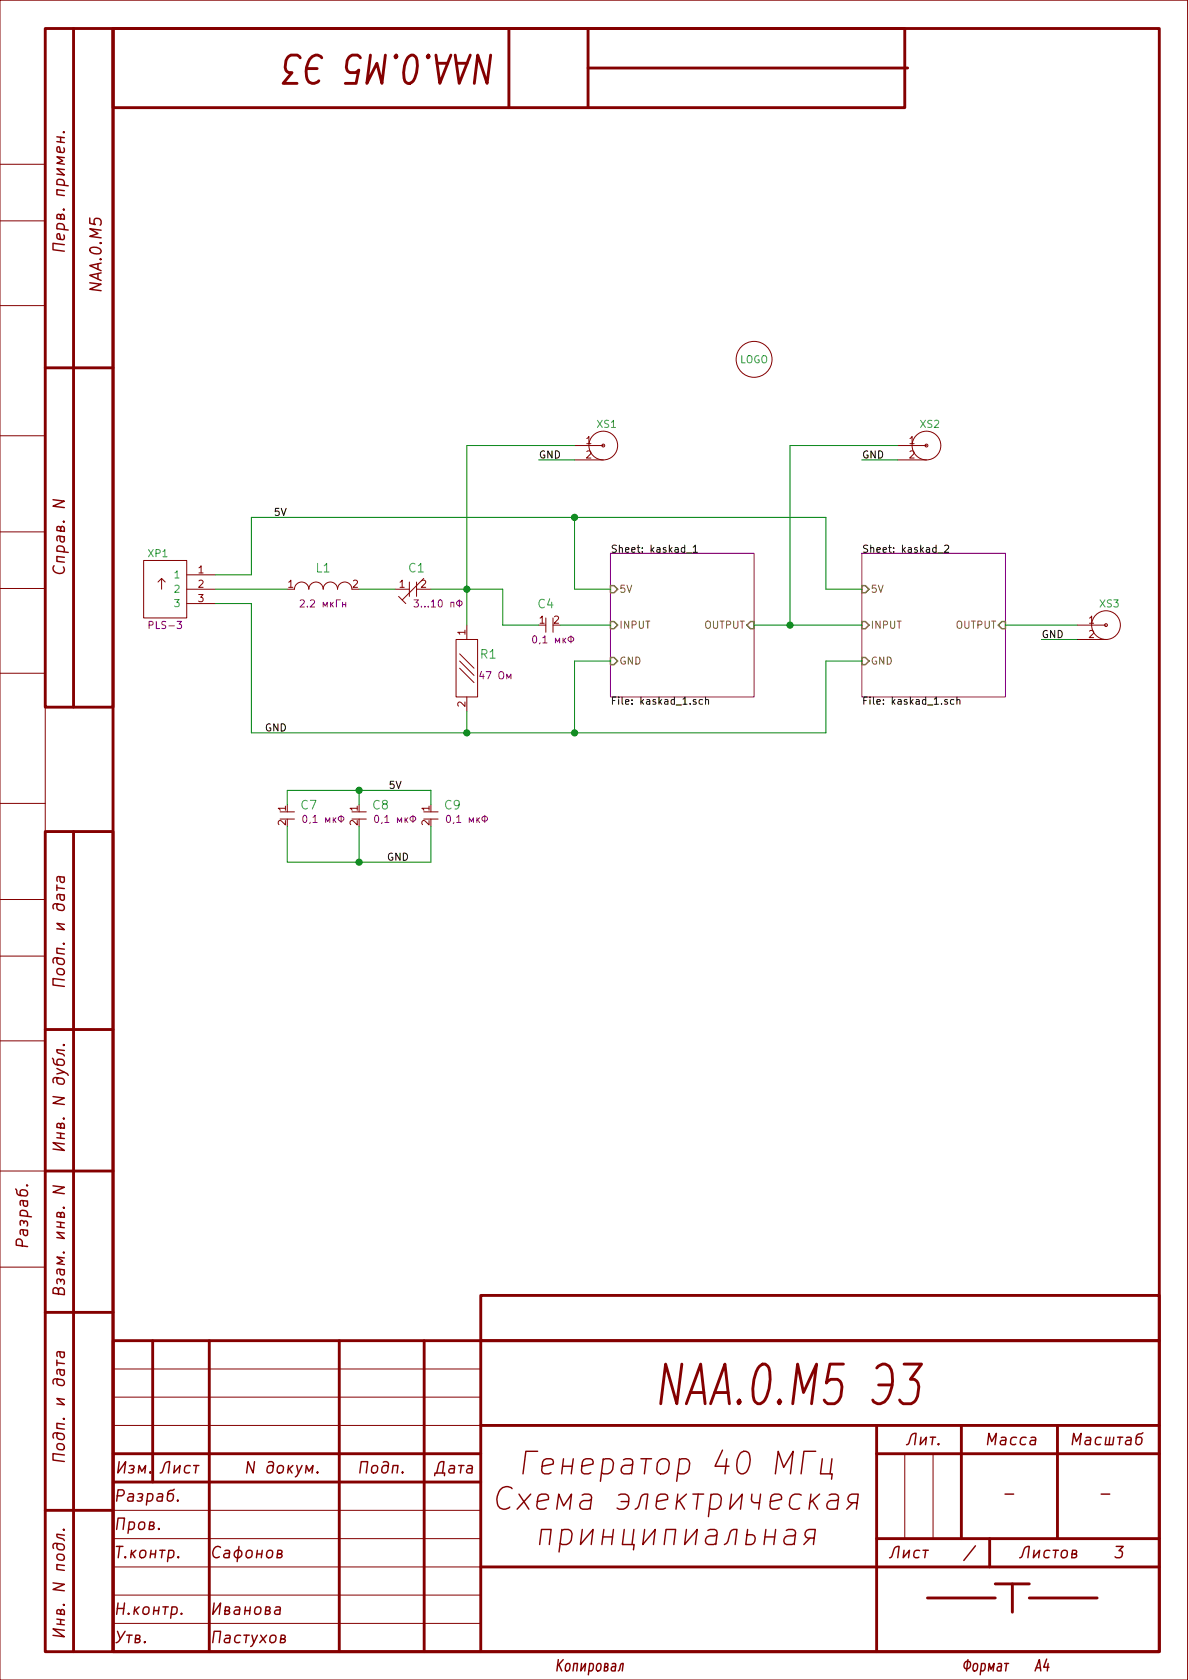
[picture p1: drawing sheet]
EESchema Schematic File Version 4
LIBS:naa-cache
EELAYER 30 0
EELAYER END
$Descr A4 8268 11693 portrait
encoding utf-8
Sheet 1 3
Title "Генератор 40 МГц"
Date ""
Rev ""
Comp ""
Comment1 "NAA.0.M5 "
Comment2 ""
Comment3 ""
Comment4 ""
$EndDescr
$Comp
L MOTOR_2020_import:Чип-индуктивность_2,2_мкГн±10% L1
U 1 1
P 2450 4100
F 0 "L1" H 2250 4250 60  0000 C CNN
F 1 "Чип-индуктивность_2,2_мкГн±10%" H 2150 4550 60  0001 C CNN
F 2 "N_RLC:Чип-индуктивность_SMD_0805" H 2025 4675 60  0001 C CNN
F 3 "" H 2450 4100 60  0001 C CNN
F 4 "2.2 мкГн" H 2250 4000 50  0000 C CNN "INFO"
F 5 "-" H 2225 3900 50  0001 C CNN "TY"
F 6 "https://www.chipdip.ru/product/lqm21nn2r2k" H 2000 4400 50  0001 C CNN "LINK"
	1    2450 4100
	1    0    0    -1  
$EndComp
$Comp
L MOTOR_2020_import:Конденсатор_подстроечный_TZC3R100A110 C1
U 1 1
P 2850 4100
F 0 "C1" H 2900 4250 60  0000 C CNN
F 1 "Конденсатор_подстроечный_TZC3R100A110" H 2850 3750 60  0001 C CNN
F 2 "N_RLC:Конденсатор_подстроечный_TZC3" H 2750 3850 60  0001 C CNN
F 3 "" H 2850 4100 60  0001 C CNN
F 4 "3...10 пФ" H 3050 4000 50  0000 C CNN "INFO"
F 5 "https://www.chipdip.ru/product/tzc3r100a110" H 2725 4350 50  0001 C CNN "LINK"
F 6 "-" H 2850 4100 50  0001 C CNN "TY"
	1    2850 4100
	1    0    0    -1  
$EndComp
$Comp
L MOTOR_2020_import:Резистор_47_Ом±5%_0,1Вт R1
U 1 1
P 3250 4350
F 0 "R1" V 3450 4500 60  0000 C CNN
F 1 "Резистор_47_Ом±5%_0,1Вт" H 3575 4125 60  0001 C CNN
F 2 "MOTOR_RLC:Резистор_SMD_0603-0,075_Вт" H 3100 4025 60  0001 C CNN
F 3 "${MOTOR_2020_LIB}\\documentation\\Р1-12_СП.pdf" H 3550 4350 60  0001 C CNN
F 4 "47 Ом" V 3600 4550 50  0000 C CNN "INFO"
F 5 "https://www.chipdip.ru/product0/38474" H 3500 4600 50  0001 C CNN "LINK"
	1    3250 4350
	0    1    1    0   
$EndComp
Wire Wire Line
	2500 4100 2750 4100
Wire Wire Line
	3000 4100 3250 4100
Wire Wire Line
	3250 4100 3250 4350
$Comp
L MOTOR_2020_import:Вилка_PLS-3 XP1
U 1 1
P 1000 3900
F 0 "XP1" H 1100 3950 50  0000 C CNN
F 1 "Вилка_PLS-3" H 1150 3250 39  0001 C CNN
F 2 "N_X:Вилка_PLS3_вертикальная" H 1250 3375 39  0001 C CNN
F 3 "" H 1000 3900 50  0001 C CNN
F 4 "-" H 1150 2950 39  0001 C CNN "TY"
F 5 "https://www.chipdip.ru/product/pls-10-ds1021-1-10sf112" H 1100 4150 50  0001 C CNN "LINK"
F 6 "PLS-3" H 1150 3450 50  0000 C CNN "INFO"
	1    1000 3900
	1    0    0    -1  
$EndComp
$Sheet
S 4250 3850 1000 1000
U 5ECAE991
F0 "kaskad_1" 50
F1 "kaskad_1.sch" 50
F2 "INPUT" I L 4250 4350 50 
F3 "5V" I L 4250 4100 50 
F4 "GND" I L 4250 4600 50 
F5 "OUTPUT" I R 5250 4350 50 
$EndSheet
Wire Wire Line
	1500 4000 1750 4000
Wire Wire Line
	1500 4200 1750 4200
Text Label 2000 5100 2    50   ~ 0
GND
Text Label 2000 3600 2    50   ~ 0
5V
Wire Wire Line
	3250 5100 3250 4950
Wire Wire Line
	3250 5100 4000 5100
Wire Wire Line
	4000 5100 4000 4600
Wire Wire Line
	4000 4600 4250 4600
Connection ~ 3250 5100
Wire Wire Line
	4000 3600 4000 4100
Wire Wire Line
	4000 4100 4250 4100
$Comp
L MOTOR_2020_import:Конденсатор_16В_0.1_мкФ+-10проц. C4
U 1 1
P 3800 4350
F 0 "C4" H 3800 4500 60  0000 C CNN
F 1 "Конденсатор_16В_0.1_мкФ+-10проц." H 3750 4100 60  0001 C CNN
F 2 "MOTOR_RLC:Конденсатор_SMD_К10-83(0603)" H 3700 4200 60  0001 C CNN
F 3 "${MOTOR_2020_LIB}\\documentation\\IMPORT\\murata_smd_ceramic_cap.pdf" H 3800 4350 60  0001 C CNN
F 4 "0,1 мкФ" H 3850 4250 50  0000 C CNN "INFO"
F 5 "https://www.chipdip.ru/product0/9000591947" H 3675 4600 50  0001 C CNN "LINK"
	1    3800 4350
	1    0    0    -1  
$EndComp
Wire Wire Line
	3900 4350 4250 4350
Wire Wire Line
	3250 4100 3500 4100
Wire Wire Line
	3500 4100 3500 4350
Wire Wire Line
	3500 4350 3750 4350
Connection ~ 3250 4100
$Comp
L MOTOR_2020_import:Розетка_KLS1-SMA001 XS1
U 1 1
P 4200 3100
F 0 "XS1" H 4250 3250 50  0000 R CNN
F 1 "Розетка_KLS1-SMA001" H 4150 3350 50  0001 C CNN
F 2 "N_X:Розетка_KLS1-SMA001" H 4200 3100 50  0001 C CNN
F 3 "" H 4200 3100 50  0001 C CNN
F 4 "https://www.chipdip.ru/product/kls1-sma001" H 4300 2900 50  0001 C CNN "LINK"
	1    4200 3100
	-1   0    0    -1  
$EndComp
Text Label 3750 3200 0    50   ~ 0
GND
Wire Wire Line
	3750 3200 4000 3200
Wire Wire Line
	4000 3100 3250 3100
Wire Wire Line
	3250 3100 3250 4100
$Sheet
S 6000 3850 1000 1000
U 5ED075B7
F0 "kaskad_2" 50
F1 "kaskad_1.sch" 50
F2 "INPUT" I L 6000 4350 50 
F3 "5V" I L 6000 4100 50 
F4 "GND" I L 6000 4600 50 
F5 "OUTPUT" I R 7000 4350 50 
$EndSheet
Wire Wire Line
	6000 4100 5750 4100
Connection ~ 4000 3600
Wire Wire Line
	4000 5100 5750 5100
Connection ~ 4000 5100
$Comp
L MOTOR_2020_import:Розетка_KLS1-SMA001 XS2
U 1 1
P 6450 3100
F 0 "XS2" H 6500 3250 50  0000 R CNN
F 1 "Розетка_KLS1-SMA001" H 6400 3350 50  0001 C CNN
F 2 "N_X:Розетка_KLS1-SMA001" H 6450 3100 50  0001 C CNN
F 3 "" H 6450 3100 50  0001 C CNN
F 4 "https://www.chipdip.ru/product/kls1-sma001" H 6550 2900 50  0001 C CNN "LINK"
	1    6450 3100
	-1   0    0    -1  
$EndComp
Text Label 6000 3200 0    50   ~ 0
GND
Wire Wire Line
	6000 3200 6250 3200
Wire Wire Line
	6250 3100 5500 3100
Wire Wire Line
	5500 3100 5500 4350
$Comp
L MOTOR_2020_import:Розетка_KLS1-SMA001 XS3
U 1 1
P 7700 4350
F 0 "XS3" H 7750 4500 50  0000 R CNN
F 1 "Розетка_KLS1-SMA001" H 7650 4600 50  0001 C CNN
F 2 "N_X:Розетка_KLS1-SMA001" H 7700 4350 50  0001 C CNN
F 3 "" H 7700 4350 50  0001 C CNN
F 4 "https://www.chipdip.ru/product/kls1-sma001" H 7800 4150 50  0001 C CNN "LINK"
	1    7700 4350
	-1   0    0    -1  
$EndComp
Text Label 7250 4450 0    50   ~ 0
GND
Wire Wire Line
	7250 4450 7500 4450
$Comp
L elements:LOGO D1
U 1 1
P 5250 2500
F 0 "D1" H 5175 2700 50  0001 C CNN
F 1 "LOGO" H 5150 2500 50  0000 L CNN
F 2 "N_ICO:el-nikitos_19x7" H 5250 2500 50  0001 C CNN
F 3 "" H 5250 2500 50  0001 C CNN
F 4 "PCB_element" H 5250 2500 50  0001 C CNN "INFO"
	1    5250 2500
	1    0    0    -1  
$EndComp
Wire Wire Line
	5750 4600 6000 4600
Wire Wire Line
	5250 4350 5500 4350
Wire Wire Line
	7000 4350 7500 4350
Wire Wire Line
	1750 4200 1750 5100
Wire Wire Line
	1750 5100 3250 5100
Wire Wire Line
	1750 3600 4000 3600
Wire Wire Line
	1750 3600 1750 4000
Wire Wire Line
	5750 4100 5750 3600
Wire Wire Line
	5750 3600 4000 3600
Wire Wire Line
	5750 4600 5750 5100
Wire Wire Line
	6000 4350 5500 4350
Connection ~ 5500 4350
Wire Wire Line
	1500 4100 2000 4100
$Comp
L MOTOR_2020_import:Конденсатор_16В_0.1_мкФ+-10проц. C7
U 1 1
P 2000 5650
F 0 "C7" V 1950 5800 60  0000 C CNN
F 1 "Конденсатор_16В_0.1_мкФ+-10проц." H 1950 5400 60  0001 C CNN
F 2 "MOTOR_RLC:Конденсатор_SMD_К10-83(0603)" H 1900 5500 60  0001 C CNN
F 3 "${MOTOR_2020_LIB}\\documentation\\IMPORT\\murata_smd_ceramic_cap.pdf" H 2000 5650 60  0001 C CNN
F 4 "0,1 мкФ" V 2050 5900 50  0000 C CNN "INFO"
F 5 "https://www.chipdip.ru/product0/9000591947" H 1875 5900 50  0001 C CNN "LINK"
	1    2000 5650
	0    1    1    0   
$EndComp
Wire Wire Line
	2000 5600 2000 5500
Wire Wire Line
	2000 5500 2500 5500
$Comp
L MOTOR_2020_import:Конденсатор_16В_0.1_мкФ+-10проц. C8
U 1 1
P 2500 5650
F 0 "C8" V 2450 5800 60  0000 C CNN
F 1 "Конденсатор_16В_0.1_мкФ+-10проц." H 2450 5400 60  0001 C CNN
F 2 "MOTOR_RLC:Конденсатор_SMD_К10-83(0603)" H 2400 5500 60  0001 C CNN
F 3 "${MOTOR_2020_LIB}\\documentation\\IMPORT\\murata_smd_ceramic_cap.pdf" H 2500 5650 60  0001 C CNN
F 4 "0,1 мкФ" V 2550 5900 50  0000 C CNN "INFO"
F 5 "https://www.chipdip.ru/product0/9000591947" H 2375 5900 50  0001 C CNN "LINK"
	1    2500 5650
	0    1    1    0   
$EndComp
$Comp
L MOTOR_2020_import:Конденсатор_16В_0.1_мкФ+-10проц. C9
U 1 1
P 3000 5650
F 0 "C9" V 2950 5800 60  0000 C CNN
F 1 "Конденсатор_16В_0.1_мкФ+-10проц." H 2950 5400 60  0001 C CNN
F 2 "MOTOR_RLC:Конденсатор_SMD_К10-83(0603)" H 2900 5500 60  0001 C CNN
F 3 "${MOTOR_2020_LIB}\\documentation\\IMPORT\\murata_smd_ceramic_cap.pdf" H 3000 5650 60  0001 C CNN
F 4 "0,1 мкФ" V 3050 5900 50  0000 C CNN "INFO"
F 5 "https://www.chipdip.ru/product0/9000591947" H 2875 5900 50  0001 C CNN "LINK"
	1    3000 5650
	0    1    1    0   
$EndComp
Wire Wire Line
	2000 5750 2000 6000
Wire Wire Line
	2000 6000 2500 6000
Wire Wire Line
	3000 6000 3000 5750
Wire Wire Line
	3000 5600 3000 5500
Wire Wire Line
	2500 5600 2500 5500
Connection ~ 2500 5500
Wire Wire Line
	2500 5500 3000 5500
Wire Wire Line
	2500 5750 2500 6000
Connection ~ 2500 6000
Wire Wire Line
	2500 6000 3000 6000
Text Label 2800 5500 2    50   ~ 0
5V
Text Label 2850 6000 2    50   ~ 0
GND
$EndSCHEMATC
